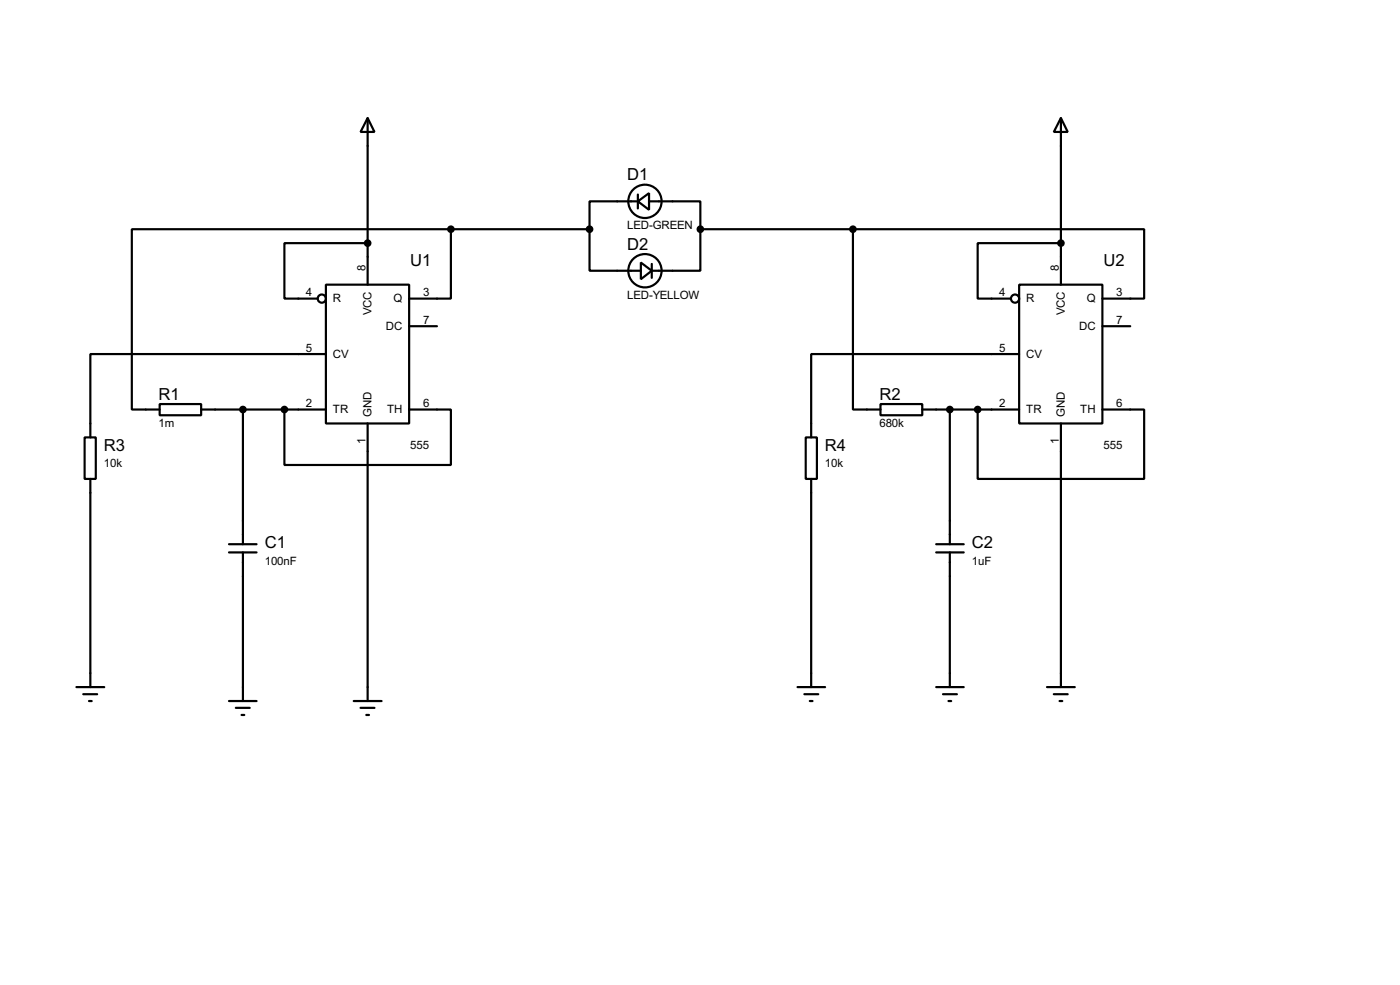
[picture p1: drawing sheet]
<svg xmlns="http://www.w3.org/2000/svg" width="256mm" height="180mm" viewBox="0 0 256 180" stroke-linecap="round" stroke-linejoin="round" font-family="sans-serif">
<g fill="none" stroke="#000" stroke-width=".4">
<path d="M67.4 21.6l1.2 2.6h-2.5zM67.4 21.6v30.5M116.9 36.9l2-1.5v3zM116.9 36.9h-8.9v5.1M116.9 35.6v2.6M118.9 36.9h9.4v5.1M194.4 21.6l1.2 2.6h-2.5zM194.4 21.6v30.5M59.7 52.1h15.3v25.4h-15.3zM67.4 44.5h-15.3v10.2h6.1M75 59.7h5.1M82.6 42h-58.4v33h5.1"/>
<path d="M82.6 42v12.7h-7.6M82.6 42h25.4M108 42v7.6h9.4M117.4 48.1l2 1.5-2 1.5zM119.4 48.3v2.6M128.3 42v7.6h-8.9M128.3 42h28M156.3 42v33h5M156.3 42h53.3v12.7h-7.6M186.7 52.1h15.3v25.4h-15.3zM194.4 44.5h-15.3v10.2h6.1M202 59.7h5.1"/>
<path d="M29.3 74h7.6v2h-7.6zM36.9 75h22.8M44.5 75v24.6M52.1 75v10.1h30.5v-10.1h-7.6M59.7 64.8h-43.1v15.3M67.4 77.5v50.8M161.3 74h7.7v2h-7.7zM169 75h17.7M174 75v24.6M179.1 75v12.7h30.5v-12.7h-7.6M186.7 64.8h-38.1v15.3M194.4 77.5v48.3"/>
<path d="M15.5 80.1h2.1v7.6h-2.1zM16.6 87.7v38.1M42 99.6h5M147.6 80.1h2.1v7.6h-2.1zM148.6 87.7v38.1M171.5 99.6h5.1M42 101.1h5M44.5 101.1v27.2M171.5 101.1h5.1M174 101.1v24.7M14 125.8h5.1M15.3 127.1h2.5"/>
<path d="M16.3 128.3h.5M42 128.3h5M43.2 129.6h2.6M44.3 130.9h.5M64.8 128.3h5.1M66.1 129.6h2.5M67.1 130.9h.5M146.1 125.8h5.1M147.4 127.1h2.5M148.4 128.3h.5M171.5 125.8h5.1M172.8 127.1h2.5"/>
<path d="M173.8 128.3h.5M191.8 125.8h5.1M193.1 127.1h2.5M194.1 128.3h.5"/>
<circle cx="118.1" cy="36.9" r="3.1"/>
<circle cx="58.9" cy="54.7" r=".75"/>
<circle cx="118.1" cy="49.6" r="3.1"/>
<circle cx="185.9" cy="54.7" r=".75"/>
</g>
<g fill="#000" stroke="#000" stroke-width=".4">
<circle cx="67.3" cy="44.5" r=".5"/>
<circle cx="82.6" cy="42" r=".5"/>
<circle cx="108" cy="42" r=".5"/>
<circle cx="128.3" cy="42" r=".5"/>
<circle cx="156.2" cy="42" r=".5"/>
<circle cx="194.3" cy="44.5" r=".5"/>
<circle cx="44.5" cy="75" r=".5"/>
<circle cx="52.1" cy="75" r=".5"/>
<circle cx="174" cy="75" r=".5"/>
<circle cx="179.1" cy="75" r=".5"/>
</g>
<g font-size="3.4">
<text x="114.9" y="33">D1</text>
<text x="114.9" y="45.7">D2</text>
<text x="75.2" y="48.7">U1</text>
<text x="202.1" y="48.7">U2</text>
<text x="29.1" y="73.2">R1</text>
<text x="161.1" y="73.2">R2</text>
<text x="19.1" y="82.6">R3</text>
<text x="151.1" y="82.6">R4</text>
<text x="48.5" y="100.4">C1</text>
<text x="178.1" y="100.4">C2</text>
</g>
<g font-size="2.4">
<text x="114.9" y="42">LED-GREEN</text>
<text x="67" y="49.6" transform="rotate(-90 67 49.6)">8</text>
<text x="194" y="49.6" transform="rotate(-90 194 49.6)">8</text>
<text x="56.1" y="54.3">4</text>
<text x="61" y="55.4">R</text>
<text x="68.1" y="57.7" transform="rotate(-90 68.1 57.7)">VCC</text>
<text x="72.1" y="55.4">Q</text>
<text x="77.5" y="59.3">7</text>
<text x="77.5" y="54.3">3</text>
<text x="114.9" y="54.7">LED-YELLOW</text>
<text x="183.1" y="54.3">4</text>
<text x="188" y="55.4">R</text>
<text x="195.1" y="57.7" transform="rotate(-90 195.1 57.7)">VCC</text>
<text x="199.1" y="55.4">Q</text>
<text x="204.5" y="59.3">7</text>
<text x="204.5" y="54.3">3</text>
<text x="56.1" y="64.4">5</text>
<text x="61" y="65.5">CV</text>
<text x="70.7" y="60.4">DC</text>
<text x="183.1" y="64.4">5</text>
<text x="188" y="65.5">CV</text>
<text x="197.7" y="60.4">DC</text>
<text x="56.1" y="74.6">2</text>
<text x="61" y="75.7">TR</text>
<text x="68.1" y="76.3" transform="rotate(-90 68.1 76.3)">GND</text>
<text x="70.9" y="75.7">TH</text>
<text x="77.5" y="74.6">6</text>
<text x="183.1" y="74.6">2</text>
<text x="188" y="75.7">TR</text>
<text x="195.1" y="76.3" transform="rotate(-90 195.1 76.3)">GND</text>
<text x="197.9" y="75.7">TH</text>
<text x="204.5" y="74.6">6</text>
<text x="29.1" y="78.1">1m</text>
<text x="66.9" y="81.2" transform="rotate(-90 66.9 81.2)">1</text>
<text x="75.2" y="82.2">555</text>
<text x="161.1" y="78.1">680k</text>
<text x="194" y="81.2" transform="rotate(-90 194 81.2)">1</text>
<text x="202.1" y="82.2">555</text>
<text x="19.1" y="85.6">10k</text>
<text x="151.1" y="85.6">10k</text>
<text x="48.5" y="103.4">100nF</text>
<text x="178.1" y="103.4">1uF</text>
</g>
</svg>
